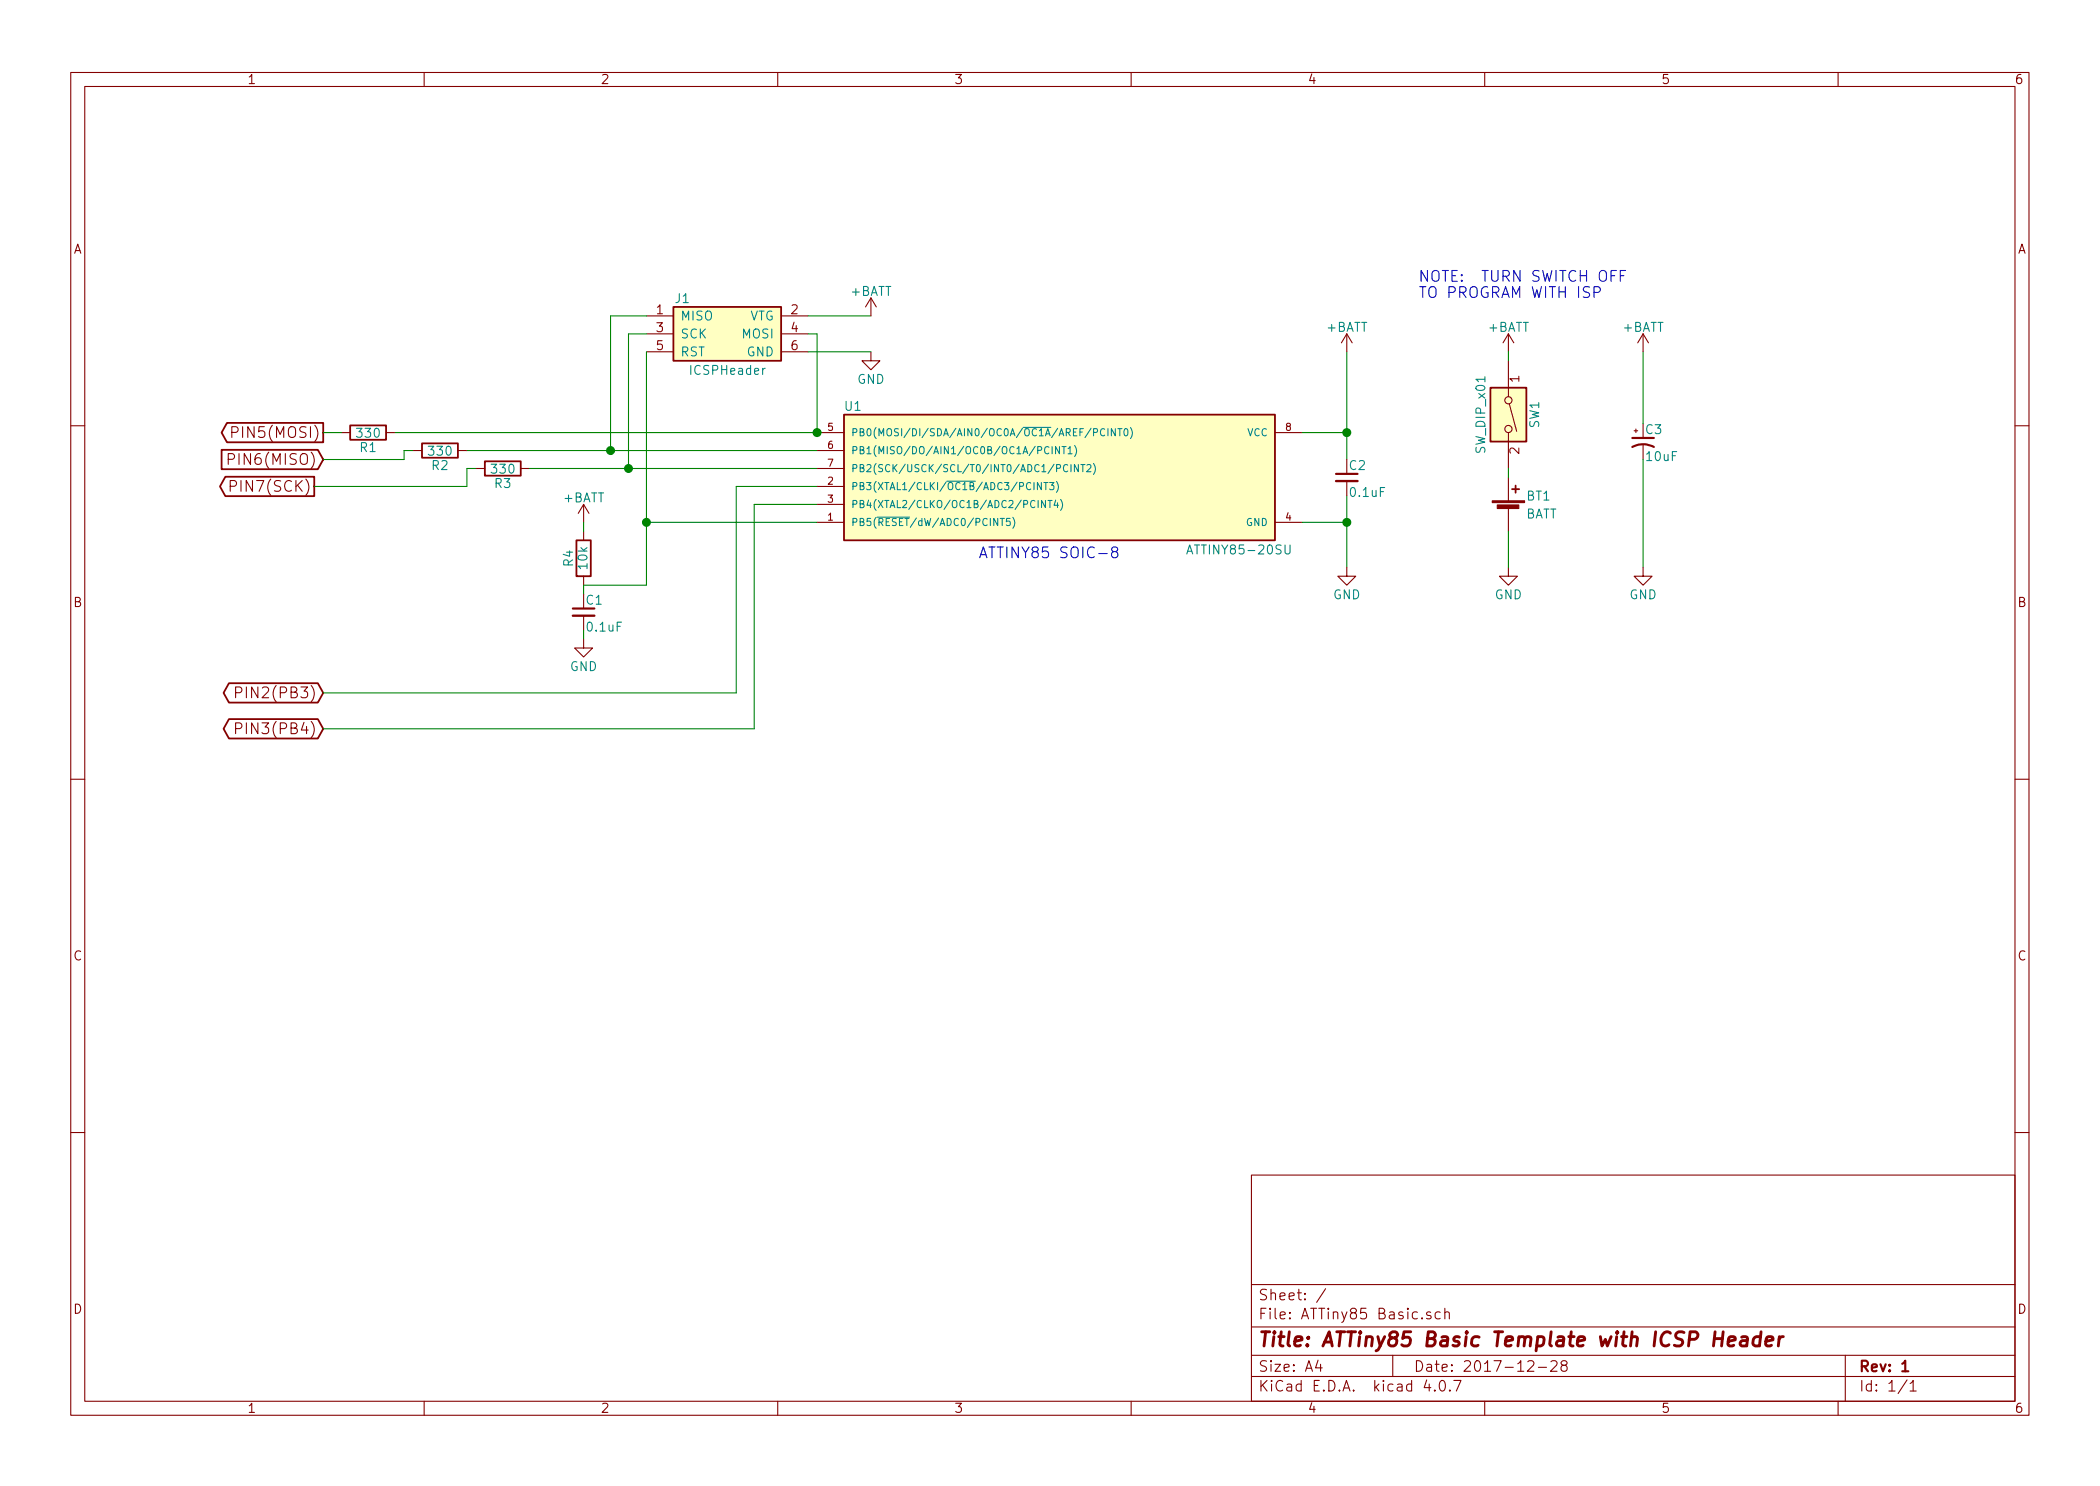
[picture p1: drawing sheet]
<svg xmlns="http://www.w3.org/2000/svg" width="297mm" height="210mm" viewBox="0 0 297 210" stroke-linecap="round" stroke-linejoin="round" font-family="sans-serif">
<g fill="none" stroke="#840000" stroke-width=".15">
<path d="M10 10.3h277v189.9h-277zM12 12.2h273v186.1h-273zM60 10.3v1.9M110 10.3v1.9M160 10.3v1.9M210 10.3v1.9M260 10.3v1.9M91.4 44.7h3.8M91.4 47.2h3.8M91.4 49.8h3.8M110.5 44.7h3.8M110.5 47.2h3.8"/>
<path d="M110.5 49.8h3.8M123.2 49.8v1.2h1.3l-1.3 1.3-1.3-1.3h1.3M123.2 42.2l-.8 1.2M123.2 42.2v2.5M123.2 42.2l.8 1.2M190.5 47.2l-.8 1.3M190.5 47.2v2.6M190.5 47.2l.8 1.3M213.4 47.2v2.6M213.4 51v5.1M213.4 47.2l-.8 1.3M213.4 47.2l.7 1.3"/>
<path d="M213.5 57.1l1 3.9M232.4 47.2v2.6M232.4 47.2l-.8 1.3M232.4 47.2l.8 1.3M10 60.2h2M32.3 65h.6a.42 .42 0 0 0 .3-.4 .42 .42 0 0 0-.3-.4h-.6v1.5M32.6 68.8h.5a.42 .42 0 0 0 .4-.4 .42 .42 0 0 0-.4-.4h-.5v1.5M32.8 61.2h.6a.42 .42 0 0 0 .3-.4 .42 .42 0 0 0-.3-.4h-.6v1.5M48.3 61.2h1.2M54.6 61.2h1.3M58.4 63.7h1.3M64.8 63.7h1.2"/>
<path d="M67.3 66.3h1.3M73.7 66.3h1.2M82.5 71.4l-.7 1.2M82.5 71.4v2.5M82.5 75.2v1.2M82.5 71.4l.8 1.2M115.6 73.9h3.8M115.6 68.8h3.8M115.6 71.4h3.8M115.6 61.2h3.8M115.6 63.7h3.8M115.6 66.3h3.8"/>
<path d="M180.3 73.9h3.8M180.3 61.2h3.8M190.5 68.1v2M213.4 61.2v5.1M213.4 67.6v3.3M213.4 71.9v3.3M231.1 61h.5M231.4 60.7v.5M232.4 63v2M285 60.2h2M33.3 98h.6a.42 .42 0 0 0 .3-.4 .42 .42 0 0 0-.3-.4h-.6v1.5M82.5 90.4v1.3h1.3l-1.3 1.3-1.2-1.3h1.2"/>
<path d="M82.5 81.5v1.3M82.5 87.1v2M190.5 80.3v1.2h1.3l-1.3 1.3-1.3-1.3h1.3M213.4 80.3v1.2h1.2l-1.2 1.3-1.3-1.3h1.3M232.4 80.3v1.2h1.3l-1.3 1.3-1.3-1.3h1.3M10 110.3h2M33.3 103.1h.6a.42 .42 0 0 0 .3-.4 .42 .42 0 0 0-.3-.4h-.6v1.5M285 110.3h2M10 160.2h2M177 166.3h108v32h-108zM285 160.2h2M60 198.3v1.9"/>
<path d="M110 198.3v1.9M160 198.3v1.9M177 194.8h108M177 191.8h108M177 187.8h108M177 181.8h108M186.4 192.5l-.3 1h.9M186.8 193v1M187.5 182.3l-1.3 2M197 191.8v3M201.8 195.2l-.4 1.1h1M202.4 185.7a.37 .37 0 0 0-.6 .1v.1a.54 .54 0 0 0 .6 .3v.1v.2l-.2 .1-.4-.1"/>
<path d="M202.9 196.7h.1l-.1 .1v-.1v.1M203.7 185.7l-.4-.1-.3 .3 .1 .6 .2 .1 .4-.1M203.8 195.4a.34 .34 0 0 1 .6 .2 .77 .77 0 0 1-.5 1.2 .97 .97 0 0 1-.1-1.4zM204.4 185.7a.38 .38 0 0 1 .6 .1v.8M204.4 185.1v1.5M205.1 196.7h.1l-.1 .1-.1-.1h.1v.1M205.6 195.3h1.1l-.7 1.5M210 198.3v1.9M216.1 192.7l.2-.2 .5 .1a.37 .37 0 0 1 .1 .6l-.9 .8h1M217.6 193.5h1.1M219.4 192.7l.2-.2 .5 .1a.37 .37 0 0 1 .1 .6l-.9 .8h.9M221.1 193.2l-.3-.3 .1-.2 .2-.2 .4 .1 .2 .2-.1 .2-.2 .2h-.3a.48 .48 0 0 0-.2 .7l.2 .1h.3l.2-.1a.48 .48 0 0 0-.2-.7"/>
<path d="M260 198.3v1.9M261 191.8v6.5M269.7 195.2l-1.2 2M270.2 195.8l.4-.5v1.5M270.2 196.8h.8"/>
<circle cx="213.4" cy="56.6" r=".51"/>
<circle cx="213.4" cy="60.7" r=".51"/>
</g>
<path d="M189 67.1h3M230.9 63.2a3.2 3.2 0 0 1 3 0M230.9 62h3M81 86.1h3.1M269.1 194h.8" fill="none" stroke="#840000" stroke-width=".3"/>
<path d="M244.4 189.8l1-.2v-.4l-.6-.1-.3 .3-.1 .8 .1 .1 .2 .1 .5-.1M246.4 189.2l.1-.1 .6 .1 .1 .2-.1 1M247.2 189.6l-.7 .1a.4 .4 0 0 0-.4 .3 .4 .4 0 0 0 .3 .4h.5l.2-.1M249 189.2a.7 .7 0 0 0-1 .3l-.1 .6 .1 .2 .3 .1 .6-.1M249.1 188.4l-.2 2M249.8 189.8l1-.2-.1-.4-.2-.1-.5 .1-.2 .2-.1 .8 .3 .2 .6-.1M251.7 189.1l-.2 1.3M252.2 189.1a.54 .54 0 0 0-.6 .4" fill="none" stroke="#840000" stroke-width=".41"/>
<g fill="#ffffc2" stroke="#ffffc2" stroke-width=".14">
<path d="M119.4 58.7h60.9v17.7h-60.9z"/>
<path d="M95.2 43.4h15.3v7.6h-15.3z"/>
<path d="M210.8 54.9h5.1v7.6h-5.1z"/>
</g>
<g fill="none" stroke="#840000" stroke-width=".25">
<path d="M32.1 59.8h13.6v2.8h-13.6l-.8-1.4zM95.2 43.4h15.3v7.6h-15.3zM119.4 58.7h60.9v17.7h-60.9zM210.8 54.9h5.1v7.6h-5.1zM31.3 63.6h13.7l.7 1.4-.7 1.4h-13.7zM31.9 67.5h12.5v2.7h-12.5l-.8-1.4zM49.5 60.2h5.1v2h-5.1zM59.7 62.7h5.1v2.1h-5.1zM68.6 65.3h5.1v2h-5.1zM81.5 76.4h2.1v5.1h-2.1zM213.9 69.2h1M214.4 68.7v1"/>
<path d="M32.4 96.7h12.6l.7 1.3-.7 1.4h-12.6l-.8-1.4zM32.4 101.7h12.6l.7 1.4-.7 1.4h-12.6l-.8-1.4z"/>
</g>
<g fill="none" stroke="#008484" stroke-width=".15">
<path d="M124.1 73.2h4.6M133.9 68.1h4.1M141.5 73.3h.6M141.8 73.3v1.1M142.9 73.3h-.5l-.1 .5 .2-.1 .3 .1 .1 .5-.2 .1-.4-.1M143.3 73.2a1.2 1.2 0 0 1 0 1.5M144.7 60.5h3.9M146.3 68.3v1M146.8 70.8v1M147.3 68.3v1l-.6-1v1M147.7 68.3h.5M147.9 70.8v1l-.6-1v1"/>
<path d="M147.9 68.3v1M148.2 70.8h.6M148.4 63.3a.4 .4 0 0 0-.5 0 .4 .4 0 0 0-.1 .5 .37 .37 0 0 0 .1 .4 .37 .37 0 0 0 .5-.1M148.5 68.3h.6l-.4 .4 .3 .1v.4l-.1 .1-.4-.1M148.5 70.8v1M148.8 63.2v1M149.3 70.8l-.2 .7h.6M149.4 68.1a1.2 1.2 0 0 1 0 1.6M149.5 66.3l.4-.1 .1-.1-.1-.3-.4-.1v1M149.6 71.1v.7M149.9 63.2v1l-.6-1v1M150 70.7a1.2 1.2 0 0 1 0 1.5"/>
<path d="M150.2 63.2h.6M150.5 63.2v1M151 65.8a.4 .4 0 0 0-.5 0 .4 .4 0 0 0-.1 .5 .37 .37 0 0 0 .2 .4 .37 .37 0 0 0 .4-.1M151.1 63.5l.3-.3v1M151.1 64.2h.5M151.5 65.7v1M152 63a1.2 1.2 0 0 1 0 1.6M152.5 65.7v1l-.5-1v1M152.9 65.7h.6M153.2 65.7v1M153.7 65.8l.4-.1 .2 .1v.2l-.6 .7h.6M154.7 65.6a1.2 1.2 0 0 1 0 1.5"/>
<path d="M154.7 61.2l.5-.1v-.1v-.3l-.5-.1v1.1M156.3 60.8a.4 .4 0 0 0-.5-.1 .4 .4 0 0 0-.1 .5 .37 .37 0 0 0 .1 .4 .37 .37 0 0 0 .5 0M156.7 60.6v1.1M157.8 60.6v1.1l-.6-1.1v1.1M158.1 60.6h.6M158.4 60.6v1.1M159.1 60.8l.2-.2a.59 .59 0 0 1-.1 1.1l-.1-.1-.1-.3zM159.9 60.5a1.2 1.2 0 0 1 0 1.5M167.9 78.4l.4-1.3 .4 1.3M181.8 77.1v1l.2 .3h.2l.3-.3v-1"/>
</g>
<g fill="#840000" stroke="#840000" stroke-width=".15">
<path d="M211.1 70.9h4.5v.2h-4.5z"/>
<path d="M211.8 71.4h3v.6h-3z"/>
</g>
<g fill="none" stroke="#008400" stroke-width=".15">
<path d="M91.4 47.2h-2.5v19.1M91.4 49.8v33h-8.9v1.3M91.4 44.7h-5v19M114.3 47.2h1.3v14h-59.7M114.3 44.7h8.9M114.3 49.8h8.9M190.5 49.8v15.2M213.4 49.8v1.2M232.4 49.8v10.1M45.7 61.2h2.6M58.4 63.7h-1.3v1.3h-11.4M66 63.7h49.6"/>
<path d="M67.3 66.3h-1.3v2.5h-21.6M74.9 66.3h40.7M82.5 73.9v1.3M91.4 73.9h24.2M115.6 68.8h-11.5v29.2h-58.4M115.6 71.4h-8.9v31.7h-61M184.1 73.9h6.4M184.1 61.2h6.4M190.5 70.1v10.2M213.4 66.3v1.3M213.4 75.2v5.1M232.4 65v15.3"/>
<path d="M82.5 89.1v1.3"/>
</g>
<g fill="#008400" stroke="#008400" stroke-width=".25">
<circle cx="88.9" cy="66.3" r=".51"/>
<circle cx="86.4" cy="63.7" r=".51"/>
<circle cx="115.6" cy="61.2" r=".51"/>
<circle cx="190.5" cy="61.2" r=".51"/>
<circle cx="190.5" cy="73.9" r=".51"/>
<circle cx="91.4" cy="73.9" r=".51"/>
</g>
<path d="M189 68.1h3M81 87.1h3.1" fill="none" stroke="#840000" stroke-width=".33"/>
<path d="M229.2 39h.5M229.9 38.3h-.7v1.5M225.5 41.4h.6a.42 .42 0 0 0 .3-.4 .42 .42 0 0 0-.3-.4h-.6v1.5M157.5 78l-.3-.3 .1-.2a.48 .48 0 0 1 .7 0l.1 .2-.3 .3a.47 .47 0 0 0-.6 .3v.3a.48 .48 0 0 0 .5 .3 .48 .48 0 0 0 .4-.3v-.3l-.3-.3" fill="none" stroke="#0000c2" stroke-width=".15"/>
<text font-size="2.8" fill="#840000" x="178" y="190.5">Title: ATTiny85 Basic Template with ICSP Header</text>
<g font-size="2.1" fill="#0000c2">
<text x="200.7" y="39.9">NOTE: TURN SWITCH OFF</text>
<text x="200.7" y="42.2">TO PROGRAM WITH ISP</text>
<text x="138.4" y="79">ATTINY85 SOIC-8</text>
</g>
<g font-size="2.1" fill="#840000">
<text x="33.2" y="65.8">PIN6(MISO)</text>
<text x="33.8" y="62">PIN5(MOSI)</text>
<text x="33.4" y="69.6">PIN7(SCK)</text>
<text x="34.5" y="98.8">PIN2(PB3)</text>
<text x="34.5" y="103.9">PIN3(PB4)</text>
<text x="178" y="184">Sheet: /</text>
<text x="178" y="186.7">File: ATTiny85 Basic.sch</text>
<text x="178" y="196.9">KiCad E.D.A. kicad 4.0.7</text>
<text x="178" y="194.1">Size: A4</text>
<text x="200" y="194.1">Date: 2017-12-28</text>
<text x="263" y="194.1">Rev: 1</text>
<text x="263" y="196.9">Id: 1/1</text>
</g>
<g font-size="1.8" fill="#840000">
<text x="35" y="11.9">1</text>
<text x="85" y="11.9">2</text>
<text x="135" y="11.9">3</text>
<text x="185" y="11.9">4</text>
<text x="235" y="11.9">5</text>
<text x="285" y="11.9">6</text>
<text x="10.4" y="35.9">A</text>
<text x="285.4" y="35.9">A</text>
<text x="92.9" y="44.4">1</text>
<text x="92.9" y="47">3</text>
<text x="111.9" y="44.4">2</text>
<text x="111.9" y="47">4</text>
<text x="92.9" y="49.5">5</text>
<text x="111.9" y="49.5">6</text>
<text x="214.9" y="54.1" transform="rotate(-90 214.9 54.1)">1</text>
<text x="214.9" y="64.2" transform="rotate(-90 214.9 64.2)">2</text>
<text x="10.4" y="85.9">B</text>
<text x="285.4" y="85.9">B</text>
<text x="10.4" y="135.9">C</text>
<text x="285.4" y="135.9">C</text>
<text x="10.4" y="185.9">D</text>
<text x="285.4" y="185.9">D</text>
<text x="35" y="199.9">1</text>
<text x="85" y="199.9">2</text>
<text x="135" y="199.9">3</text>
<text x="185" y="199.9">4</text>
<text x="235" y="199.9">5</text>
<text x="285" y="199.9">6</text>
</g>
<g font-size="1.8" fill="#008484">
<text x="120.3" y="41.9">+BATT</text>
<text x="95.6" y="42.9">J1</text>
<text x="96.3" y="45.3">MISO</text>
<text x="96.3" y="47.9">SCK</text>
<text x="105" y="47.9">MOSI</text>
<text x="105.8" y="45.3">VTG</text>
<text x="187.6" y="46.9">+BATT</text>
<text x="210.5" y="46.9">+BATT</text>
<text x="229.5" y="46.9">+BATT</text>
<text x="96.3" y="50.4">RST</text>
<text x="97.8" y="53">ICSPHeader</text>
<text x="105.5" y="50.4">GND</text>
<text x="119.5" y="58.1">U1</text>
<text x="121.2" y="54.3">GND</text>
<text x="50.6" y="61.9">330</text>
<text x="51" y="64">R1</text>
<text x="60.8" y="64.5">330</text>
<text x="210.1" y="64" transform="rotate(-90 210.1 64)">SW_DIP_x01</text>
<text x="217.7" y="60.6" transform="rotate(-90 217.7 60.6)">SW1</text>
<text x="232.8" y="61.4">C3</text>
<text x="232.9" y="65.2">10uF</text>
<text x="61.1" y="66.5">R2</text>
<text x="69.6" y="67">330</text>
<text x="70" y="69">R3</text>
<text x="79.7" y="71.1">+BATT</text>
<text x="190.9" y="66.5">C2</text>
<text x="191.1" y="70.3">0.1uF</text>
<text x="216" y="70.8">BT1</text>
<text x="215.7" y="73.3">BATT</text>
<text x="81.1" y="80.1" transform="rotate(-90 81.1 80.1)">R4</text>
<text x="83.1" y="80.5" transform="rotate(-90 83.1 80.5)">10k</text>
<text x="168.6" y="78.4">ATTINY85-20SU</text>
<text x="82.9" y="85.5">C1</text>
<text x="83.1" y="89.4">0.1uF</text>
<text x="188.5" y="84.8">GND</text>
<text x="211.4" y="84.8">GND</text>
<text x="230.5" y="84.8">GND</text>
<text x="80.6" y="94.9">GND</text>
</g>
<g font-size="1.4" fill="#840000">
<text x="117.1" y="61">5</text>
<text x="117.1" y="63.5">6</text>
<text x="181.9" y="61">8</text>
<text x="117.1" y="68.6">2</text>
<text x="117.1" y="71.1">3</text>
<text x="117.1" y="66">7</text>
<text x="117.1" y="73.7">1</text>
<text x="181.9" y="73.7">4</text>
</g>
<g font-size="1.4" fill="#008484">
<text x="120.4" y="61.7">PB0(MOSI/DI/SDA/AIN0/OC0A/OC1A/AREF/PCINT0)</text>
<text x="120.4" y="64.3">PB1(MISO/DO/AIN1/OC0B/OC1A/PCINT1)</text>
<text x="176.3" y="61.7">VCC</text>
<text x="120.4" y="69.3">PB3(XTAL1/CLKI/OC1B/ADC3/PCINT3)</text>
<text x="120.4" y="71.9">PB4(XTAL2/CLKO/OC1B/ADC2/PCINT4)</text>
<text x="120.4" y="66.8">PB2(SCK/USCK/SCL/T0/INT0/ADC1/PCINT2)</text>
<text x="120.4" y="74.4">PB5(RESET/dW/ADC0/PCINT5)</text>
<text x="176.2" y="74.4">GND</text>
</g>
</svg>
